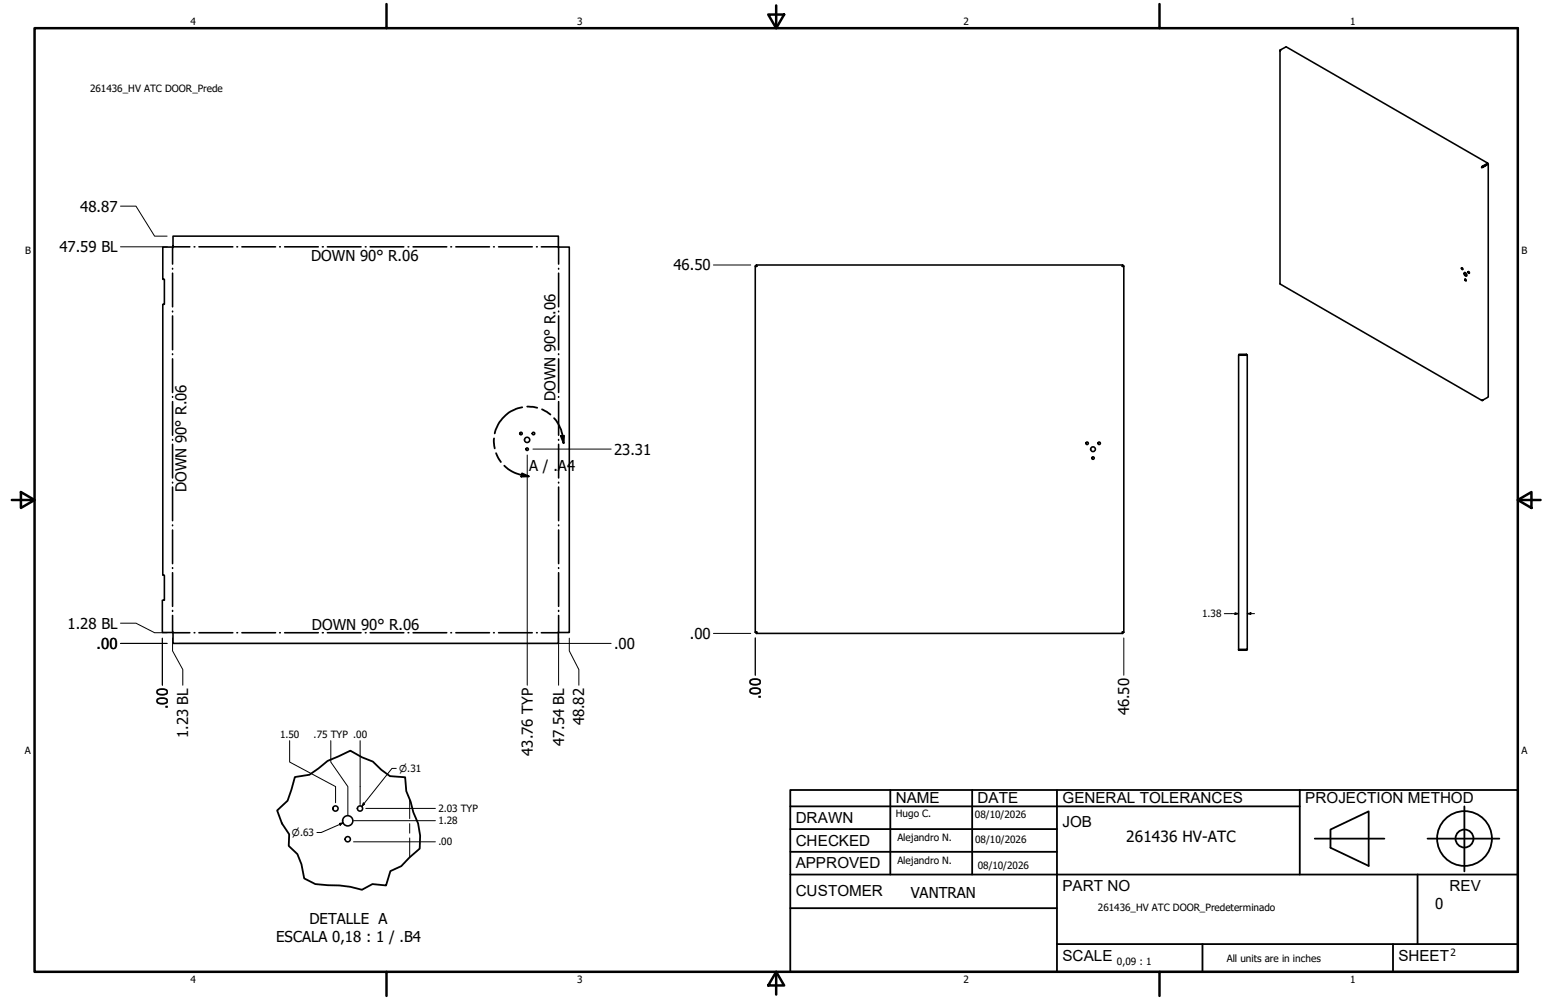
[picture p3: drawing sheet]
<svg xmlns="http://www.w3.org/2000/svg" width="432mm" height="279mm" viewBox="0 0 432 279" stroke-linecap="round" stroke-linejoin="round" font-family="sans-serif">
<!-- layer: GIGA_BendDown -->
<g fill="none" stroke="#000" stroke-width=".44">
<path d="M48.2 69.1v4.7M48.2 75v.2M48.2 76.3v9.4M48.3 69h4.7M54.2 69h.2M55.6 69h9.4M66.2 69h.2M67.6 69h9.4M78.1 69h.2M79.5 69h9.4M90 69h.3M91.4 69h9.4"/>
<path d="M102 69h.2M103.4 69h9.4M114 69h.2M115.4 69h9.4M125.9 69h.2M127.3 69h9.4M137.9 69h.1M139.3 69h9.4M149.9 69h.2M151.2 69h4.7M156 69.1v4.7M156 75v.2"/>
<path d="M156 76.3v9.4M48.2 86.9v.2M48.2 88.3v9.4M48.2 98.9v.2M156 86.9v.2M156 88.3v9.4M156 98.9v.2M48.2 100.3v9.4M48.2 110.8v.2M48.2 112.2v9.4M156 100.3v9.4M156 110.8v.2"/>
<path d="M156 112.2v9.4M48.2 122.8v.2M48.2 124.1v9.4M48.2 134.7v.2M48.2 136.1v9.4M156 122.8v.2M156 124.1v9.4M156 134.7v.2M156 136.1v9.4M48.2 146.7v.2M48.2 148.1v9.4M48.2 158.6v.2"/>
<path d="M156 146.7v.2M156 148.1v9.4M156 158.6v.2M48.2 160v9.4M48.2 170.6v.2M48.2 172v4.7M48.3 176.8h4.7M54.2 176.8h.2M55.6 176.8h9.4M66.2 176.8h.2M67.6 176.8h9.4M78.1 176.8h.2"/>
<path d="M79.5 176.8h9.4M90 176.8h.3M91.4 176.8h9.4M102 176.8h.2M103.4 176.8h9.4M114 176.8h.2M115.4 176.8h9.4M125.9 176.8h.2M127.3 176.8h9.4M137.9 176.8h.1M139.3 176.8h9.4M149.9 176.8h.2"/>
<path d="M151.2 176.8h4.7M156 160v9.4M156 170.6v.2M156 172v4.7"/>
</g>
<!-- layer: Visible (ANSI) -->
<g fill="none" stroke="#000" stroke-width=".44">
<path d="M357.5 14.2l.1 65.2 56.3 32.5M357.6 14h.1M357.7 13.9l-.2 .4 .1-.3M357.7 13.9l1.5-.8 56.3 32.5-1.4 .8M357.7 13.9l-.1 .1M414.1 46.7l-.3 .1M414.1 46.7l1.6-.9-1.5 .9M414.1 46.4l-.3 .4M414.1 46.7h.1M414.1 46.4v.2M414.2 46.7l-.4 .1M415.5 45.6l-1.4 1"/>
<path d="M415.7 45.8v65.1l-1.5 .9M48.3 66h107.7l-.1 3.2 3.1-.2v107.7l-3.1-.1 .1 3.2h-107.7l.1-3.2-3.1 .1v-9h.6v-7h-.4v-75.7h.4v-7h-.4v-9l2.9 .2zM210.9 74.4h.4zM210.9 74.4v102.3M211.3 74v.4zM211.3 74h102.3M313.5 74.4h.4zM313.6 74l-.1 .4zM313.9 74.4v102.3M408.2 74.9h.3l.1 .4-.3-.1zM408.3 74.8l.3 .4M408.9 76.3a.5 .5 0 0 1 .7 .2 .5 .5 0 0 1-.2 .7l-.5-.6z"/>
<path d="M409.1 78h.3l.1 .4-.4-.1zM409.1 76.1v.6l.5 .4M409.3 78l.2 .4M410.1 75.9l.3 .4M348.1 99.2l.1 .1M348.1 99l.3 .3M348.1 99h-2.1v.2h2.1M348.1 99.3h.3M348.1 99.3h-2.2v82.2h2.2M348.1 99v.2M348.4 99.3v82.1M414.1 111.8v.1"/>
<path d="M414.2 111.8h-.4l.3 .1M414.2 111.8l-.1 .1M210.9 176.7l.4-.1zM211.3 177h102.3M211.3 176.6v.4zM313.5 176.6l.4 .1zM313.5 176.6l.1 .4zM348.1 181.5h-2.2v.2h2.2M348.1 181.5v.2M348.2 181.4l-.1 .1M348.4 181.4l-.3 .3M348.4 181.4l-.3 .1"/>
<circle cx="410.2" cy="76.2" r=".23"/>
<circle cx="145.5" cy="121.1" r=".35"/>
<circle cx="147.2" cy="125.5" r=".35"/>
<circle cx="147.2" cy="122.9" r=".73"/>
<circle cx="149" cy="121.1" r=".35"/>
<circle cx="303.6" cy="123.9" r=".35"/>
<circle cx="305.3" cy="128" r=".35"/>
<circle cx="305.3" cy="125.5" r=".67"/>
<circle cx="307" cy="123.9" r=".35"/>
<circle cx="93.7" cy="225.9" r=".73"/>
<circle cx="97.1" cy="234.5" r=".73"/>
<circle cx="97.1" cy="229.3" r="1.43"/>
<circle cx="100.6" cy="225.9" r=".73"/>
</g>
<!-- layer: Break Line (ANSI)-1 -->
<path d="M82.4 217.1l4-.6 5.1-3.9 6.4-2.9 3.2 1.9 3 1.2 2.4 2.3 2.4 1.8 4.3 .3 .3 3.8 1.2 3 .7 2.9 1.4 3.2 .5 3.4-.1 3.6-2.8 2.5-2.3 2.4-3.1 1.4-1.2 4-3.8-.4-2.9 1.6-3.2-.8-3.1-.4-6.7-.4-3.1-1.6-.8-3.9-1.1-2.9-2.5-2.3 .2-3.2-2.1-3-1.3-3.7 2.9-2.7z" fill="none" stroke="#000" stroke-width=".51"/>
<!-- layer: Bend Centerline (ANSI)-1 -->
<path d="M114.4 223.3v5.4M114.4 230.1v2.7M114.4 234.1v5.5" fill="none" stroke="#000" stroke-width=".28"/>
<!-- layer: Contorno de detalle (ANSI) -->
<path d="M145.9 113.8a9.7 9.7 0 0 0-7.7 7.3M147.3 113.6l2.8 .3M151.4 114.4l2.3 1.4M154.7 116.8a9.7 9.7 0 0 1 2.4 5l.3 2M138 122.5l.2 2.8M138.6 126.6l1.3 2.5M140.8 130.1a9.4 9.4 0 0 0 4.9 2.6l2 .4M145.8 132.3l1.9 .8-2.1 .1zM156.7 121.9l.8-.2-.1 2.1z" fill="none" stroke="#000" stroke-width=".51"/>
<path d="M145.8 132.3l1.9 .8-2.1 .1zM156.7 121.9l.8-.2-.1 2.1z" fill="#000"/>
<!-- layer: Borde (ANSI) -->
<g fill="none" stroke="#000" stroke-width=".7">
<path d="M9.7 7.9h414.2v263.6h-414.2zM107.9 1.1v6.8M214.6 4.1h4.4l-2.2 3.8zM216.8 1.5v6.4M323.8 1.1v6.8M3.3 139.7h6.4M5.8 137.5l3.9 2.2-3.9 2.2zM423.9 139.7l3.8-2.2v4.4zM423.9 139.7h6.4M107.9 271.5v6.8M216.8 271.5l2.2 3.8h-4.4zM216.8 271.5v6.4"/>
<path d="M323.8 271.5v6.8"/>
</g>
<!-- layer: Title (ANSI)-1 -->
<g fill="none" stroke="#000" stroke-width=".51">
<path d="M220.7 220.7h203.2v50.8h-203.2zM220.7 225.3h142.3M220.7 231.6h74.5M220.7 238h74.5M248.7 220.7v23.6M271.5 220.7v23.6M295.2 220.7v50.8M363 220.7v23.6M367.2 234.3h19.5M371.6 231.8l10.7-5.1v15.2l-10.7-5zM398.7 234.3h20.1M409 225.3v18.2"/>
<path d="M220.7 244.3h203.2M220.7 253.7h74.5M395.9 244.3v19.5M295.2 263.8h128.7M335.9 263.8v7.7M389.1 263.8v7.7"/>
<circle cx="409" cy="234.3" r="7.7"/>
<circle cx="409" cy="234.3" r="2.51"/>
</g>
<!-- layer: Cota (ANSI) -->
<g fill="none" stroke="#000" stroke-width=".28">
<path d="M33.7 57.6h4.3l5.2 8.4h3.5M33.7 69h13M199.3 74h10.4M147.3 127.1v64.4M148.8 125.5h21.9M33.7 179.8h13M33.7 174.1h4.3l5.2 2.7h3.5M45.3 178.3v13.2M48.2 178.2v3.7l2.9 5.2v4.4M49.9 179.8h120.8M156 178.2v13.3M159 178.3v3.6l2.7 5.2v4.4"/>
<path d="M199.3 177h10.4M210.9 178.2v10.5M313.9 178.2v10.5M341.9 171.4h4M344.9 171.2l1 .2-1 .3zM348.4 171.4l1-.2v.5zM348.4 171.4h2M80.9 206.9v6l12.8 6.9v4.5M92.4 206.9v6l4.8 6.9v7.9M100.6 206.9v17.8M110.7 214.7h-1.2l-8.5 10.7M94.8 230.1l1-.2-.8 .7z"/>
<path d="M95.8 229.9l-6.1 2.7h-1.2M98.7 235.2h22.9M98.7 229.3h22.9M100.6 224.9v.1M101.5 224.3l.4 .4-.9 .7zM102.2 225.9h19.4"/>
</g>
<path d="M344.9 171.2l1 .2-1 .3zM348.4 171.4l1-.2v.5zM94.8 230.1l1-.2-.8 .7zM101.5 224.3l.4 .4-.9 .7z" fill="#000"/>
<g font-size="4.3">
<text x="250.2" y="224.2">NAME</text>
<text x="273" y="224.2">DATE</text>
<text x="296.7" y="224.3">GENERAL TOLERANCES</text>
<text x="364.6" y="224.3">PROJECTION METHOD</text>
<text x="222.2" y="229.9">DRAWN</text>
<text x="296.7" y="230.9">JOB</text>
<text x="222.2" y="236.3">CHECKED</text>
<text x="314.6" y="235.1">261436 HV-ATC</text>
<text x="222.2" y="242.6">APPROVED</text>
<text x="222.2" y="250.3">CUSTOMER</text>
<text x="296.7" y="249">PART NO</text>
<text x="404.8" y="248.9">REV</text>
<text x="296.7" y="268.4">SCALE</text>
<text x="390.6" y="268.4">SHEET</text>
</g>
<g font-size="4.2">
<text x="22.4" y="59.1">48.87</text>
<text x="16.6" y="70.5">47.59 BL</text>
<text x="86.9" y="72.9">DOWN 90° R.06</text>
<text x="188.1" y="75.6">46.50</text>
<text x="155.2" y="112.1" transform="rotate(-90 155.2 112.1)">DOWN 90° R.06</text>
<text x="147.8" y="131.5">A / .A4</text>
<text x="171.5" y="127">23.31</text>
<text x="52.1" y="137.5" transform="rotate(-90 52.1 137.5)">DOWN 90° R.06</text>
<text x="18.9" y="175.6">1.28 BL</text>
<text x="87.1" y="175.9">DOWN 90° R.06</text>
<text x="192.7" y="178.5">.00</text>
<text x="27" y="181.3">.00</text>
<text x="171.5" y="181.3">.00</text>
<text x="212.5" y="195.3" transform="rotate(-90 212.5 195.3)">.00</text>
<text x="46.9" y="198.1" transform="rotate(-90 46.9 198.1)">.00</text>
<text x="163.2" y="202.7" transform="rotate(-90 163.2 202.7)">48.82</text>
<text x="315.4" y="199.9" transform="rotate(-90 315.4 199.9)">46.50</text>
<text x="52.6" y="206.2" transform="rotate(-90 52.6 206.2)">1.23 BL</text>
<text x="157.5" y="208.5" transform="rotate(-90 157.5 208.5)">47.54 BL</text>
<text x="148.8" y="211.2" transform="rotate(-90 148.8 211.2)">43.76 TYP</text>
<text x="254.4" y="250.8">VANTRAN</text>
<text x="400.9" y="254">0</text>
<text x="77.2" y="263.2">ESCALA 0,18 : 1 / .B4</text>
<text x="86.4" y="258.2">DETALLE A</text>
</g>
<g font-size="2.8">
<text x="53.2" y="6.9">4</text>
<text x="161.2" y="6.9">3</text>
<text x="269.1" y="6.9">2</text>
<text x="377.1" y="6.9">1</text>
<text x="25.1" y="25.7">261436_HV ATC DOOR_Prede</text>
<text x="7" y="70.9">B</text>
<text x="424.9" y="70.9">B</text>
<text x="335.7" y="172.5">1.38</text>
<text x="78.2" y="206.1">1.50</text>
<text x="87.6" y="206.1">.75 TYP .00</text>
<text x="6.9" y="210.6">A</text>
<text x="424.9" y="210.6">A</text>
<text x="122.4" y="226.9">2.03 TYP</text>
<text x="122.4" y="230.3">1.28</text>
<text x="250.2" y="228.3">Hugo C.</text>
<text x="272.3" y="228.4">08/10/2026</text>
<text x="122.4" y="236.2">.00</text>
<text x="250.6" y="234.9">Alejandro N.</text>
<text x="272.4" y="235.6">08/10/2026</text>
<text x="250.6" y="241.5">Alejandro N.</text>
<text x="273.1" y="242.8">08/10/2026</text>
<text x="306.6" y="254.5">261436_HV ATC DOOR_Predeterminado</text>
<text x="312" y="269.7">0,09 : 1</text>
<text x="342.6" y="268.7">All units are in inches</text>
<text x="405.1" y="267.1">2</text>
<text x="53.2" y="274.6">4</text>
<text x="161.2" y="274.6">3</text>
<text x="269.1" y="274.6">2</text>
<text x="377.1" y="274.6">1</text>
</g>
<g font-size="2.6">
<text x="111.5" y="215.6">⌀.31</text>
<text x="81.5" y="233.6">⌀.63</text>
</g>
</svg>
